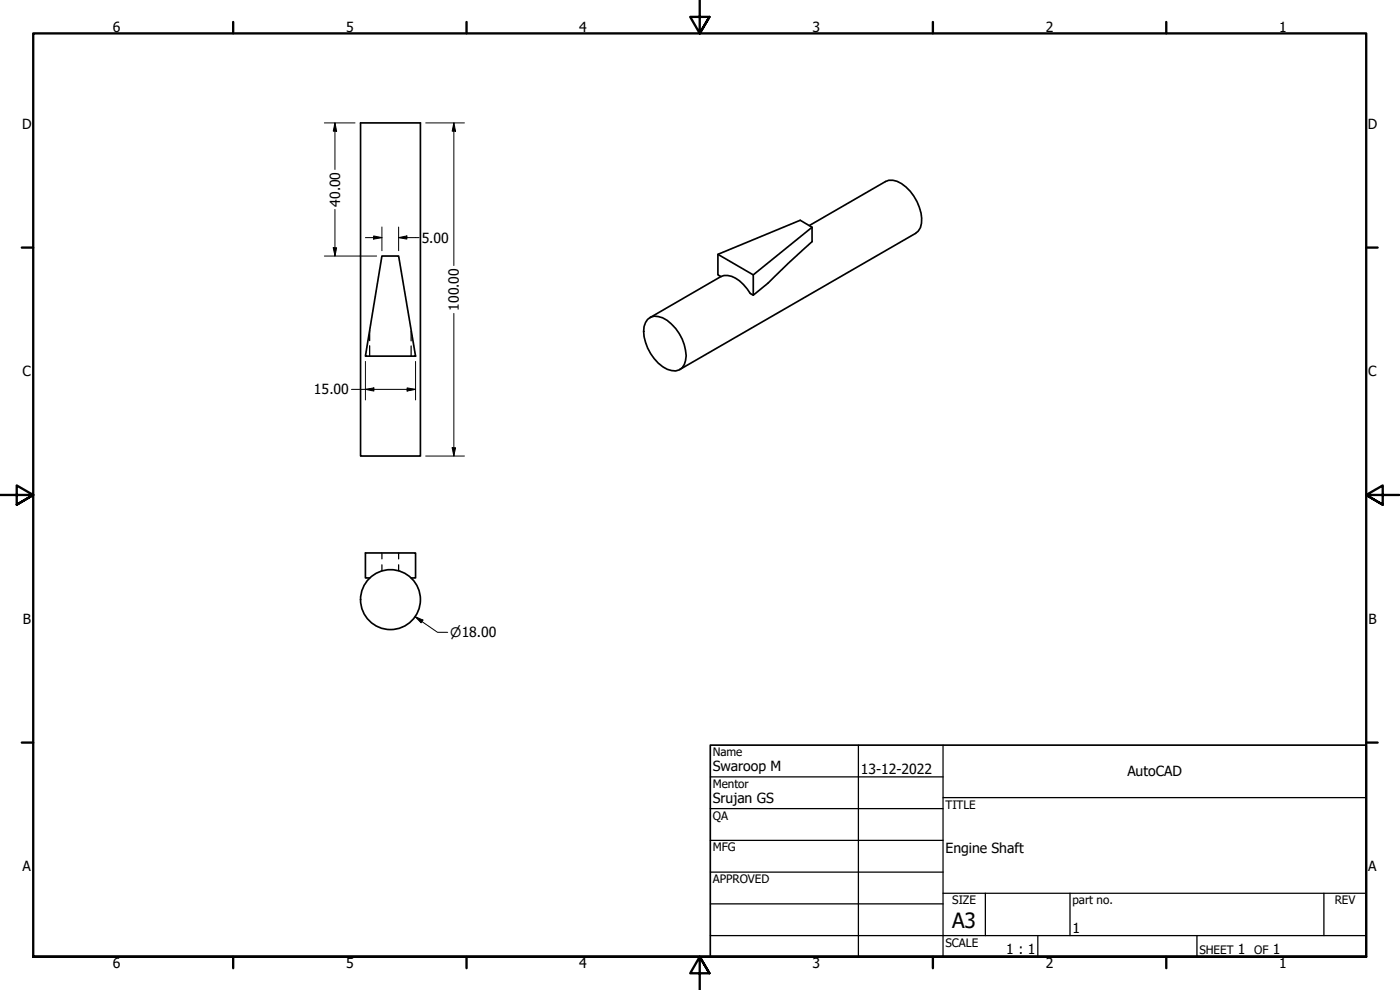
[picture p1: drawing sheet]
<svg xmlns="http://www.w3.org/2000/svg" width="420mm" height="297mm" viewBox="0 0 420 297" stroke-linecap="round" stroke-linejoin="round" font-family="sans-serif">
<!-- layer: Hidden (ANSI) -->
<path d="M110.9 99.1v3.1M123.4 99.3v3M110.9 103.7v3.2M123.4 103.8v3.1M114.6 165.9v1.8M114.6 169.5v1.7M119.6 165.9v1.8M119.6 169.5v1.7" fill="none" stroke="#000" stroke-width=".38"/>
<!-- layer: Visible (ANSI) -->
<g fill="none" stroke="#000" stroke-width=".51">
<path d="M108.2 36.9h18v99.9h-18zM114.6 76.8h5l5.1 30.1h-15zM215.5 76.3l24.7-10.2 3.5 2.1v4.3l-7 6.4-6.2 6-4.4 3.7-.9-.5a10.2 10.2 0 0 0-6.8-5.4h-1.1l-1 .3-.8-.5zM215.5 76.3l10.6 6.2M242.9 67.7l22.8-13.2a4.7 4.7 0 0 1 4.9 .6 13.7 13.7 0 0 1 5.9 11.9l-.3 1.3-.6 1-.8 .7-70.8 40.9M243.7 68.2l-17.6 14.3v6.1M194.4 95.8a3.8 3.8 0 0 1 4.5-.4 13.2 13.2 0 0 1 6.8 12.8 3.6 3.6 0 0 1-5.5 2.6 13.4 13.4 0 0 1-6.9-12.8zM216.3 83l-21.2 12.3M110.9 173.4h-1.2v-7.5h15v7.5h-1.3"/>
<circle cx="117.2" cy="179.9" r="9"/>
</g>
<!-- layer: Border (ANSI) -->
<g fill="none" stroke="#000" stroke-width=".7">
<path d="M70 6.6v3.4M140 6.6v3.4M210 0v10l-2.9-4.9h5.8l-2.9 4.9 2.9-4.9M280 6.6v3.4M350 6.6v3.4M6.5 74.3h3.5M410 74.3h3.4M0 148.5h10l-5-2.8v5.7l5-2.9-5 2.9M420 148.5h-10l5-2.8v5.7l-5-2.9 5 2.9M6.5 222.8h3.5M410 222.8h3.4M10 287.1v-277.1h400v277.1h-400h400"/>
<path d="M70 287.1v3.4M140 287.1v3.4M212.9 292l-2.9-4.9 2.9 4.9h-5.8l2.9-4.9v9.9M280 287.1v3.4M350 287.1v3.4"/>
</g>
<!-- layer: Title (ANSI) -->
<g fill="none" stroke="#000" stroke-width=".38">
<path d="M213.2 233.1h69.8M257.6 223.6v63.5M283 239.3h127M283 223.6v63.5M213.2 242.6h69.8M213.2 252.1h69.8M213.2 261.7h69.8M213.2 271.2h69.8M283 268h127M295.7 268v12.7M321.1 268v12.7M397.3 268v12.7"/>
<path d="M213.2 280.7h196.8M311.5 280.7v6.4M359.2 280.7v6.4"/>
</g>
<path d="M213.2 223.6h196.8v63.5h-196.8z" fill="none" stroke="#000" stroke-width=".51"/>
<!-- layer: Dimension (ANSI) -->
<g fill="none" stroke="#000" stroke-width=".3">
<path d="M97.3 36.9h9.3M100.5 36.9l.5 2.5h-1zM100.5 36.9v13.9M127.8 36.9h11.6M136.2 36.9l.5 2.5h-1zM136.2 36.9v42.8M97.3 76.8h15.7M100 74.3h1l-.5 2.5zM100.5 62.9v13.9M109.7 71.3h4.9M112.1 70.8l2.5 .5-2.5 .4zM114.6 68.1v7.1"/>
<path d="M119.6 71.3l2.5-.5v.9zM119.6 71.3h6.2M119.6 68.1v7.1M136.2 94v42.8M105.5 116.8h19.2M109.7 116.8l2.5-.4v.9zM109.7 108.4v11.6M122.2 116.4l2.5 .4-2.5 .5zM124.7 108.4v11.6M127.8 136.8h11.6M135.7 134.4h1l-.5 2.4zM124.6 185l2.3 1-.5 .9z"/>
<path d="M124.6 185l6.7 4.7h3.1"/>
</g>
<g fill="#000">
<path d="M100.5 36.9l.5 2.5h-1z" fill-rule="evenodd"/>
<path d="M136.2 36.9l.5 2.5h-1z" fill-rule="evenodd"/>
<path d="M100 74.3h1l-.5 2.5z" fill-rule="evenodd"/>
<path d="M112.1 70.8l2.5 .5-2.5 .4z" fill-rule="evenodd"/>
<path d="M119.6 71.3l2.5-.5v.9z" fill-rule="evenodd"/>
<path d="M109.7 116.8l2.5-.4v.9z" fill-rule="evenodd"/>
<path d="M122.2 116.4l2.5 .4-2.5 .5z" fill-rule="evenodd"/>
<path d="M135.7 134.4h1l-.5 2.4z" fill-rule="evenodd"/>
<path d="M124.6 185l2.3 1-.5 .9z" fill-rule="evenodd"/>
</g>
<text font-size="6.3" x="285.8" y="278.6">A3</text>
<g font-size="4.2">
<text x="33.8" y="9.6">6</text>
<text x="103.9" y="9.6">5</text>
<text x="173.9" y="9.6">4</text>
<text x="243.8" y="9.6">3</text>
<text x="313.9" y="9.6">2</text>
<text x="383.9" y="9.6">1</text>
<text x="6.7" y="38.7">D</text>
<text x="410.5" y="38.7">D</text>
<text x="102" y="62.1" transform="rotate(-90 102 62.1)">40.00</text>
<text x="126.6" y="72.8">5.00</text>
<text x="137.7" y="93.2" transform="rotate(-90 137.7 93.2)">100.00</text>
<text x="6.8" y="113">C</text>
<text x="410.7" y="113">C</text>
<text x="94.2" y="118.3">15.00</text>
<text x="6.9" y="187.2">B</text>
<text x="410.7" y="187.2">B</text>
<text x="213.9" y="231.4">Swaroop M</text>
<text x="258.4" y="232.3">13-12-2022</text>
<text x="338.3" y="232.9">AutoCAD</text>
<text x="213.9" y="241">Srujan GS</text>
<text x="283.8" y="255.9">Engine Shaft</text>
<text x="6.8" y="261.4">A</text>
<text x="410.7" y="261.4">A</text>
<text x="321.9" y="280">1</text>
<text x="302" y="286.3">1 : 1</text>
<text x="371.5" y="286.2">1</text>
<text x="382" y="286.2">1</text>
<text x="33.8" y="290.5">6</text>
<text x="103.9" y="290.5">5</text>
<text x="173.9" y="290.5">4</text>
<text x="243.8" y="290.5">3</text>
<text x="313.9" y="290.5">2</text>
<text x="383.9" y="290.5">1</text>
</g>
<text font-size="3.9" x="135.1" y="191.2">⌀18.00</text>
<g font-size="3.5">
<text x="213.9" y="226.9">Name</text>
<text x="213.9" y="236.4">Mentor</text>
<text x="213.9" y="245.9">QA</text>
<text x="283.8" y="242.6">TITLE</text>
<text x="213.9" y="255.4">MFG</text>
<text x="213.9" y="265">APPROVED</text>
<text x="285.8" y="271.3">SIZE</text>
<text x="321.9" y="271.2">part no.</text>
<text x="400.6" y="271.3">REV</text>
<text x="283.8" y="284">SCALE</text>
<text x="360" y="286.2">SHEET</text>
<text x="376.4" y="286.2">OF</text>
</g>
</svg>
